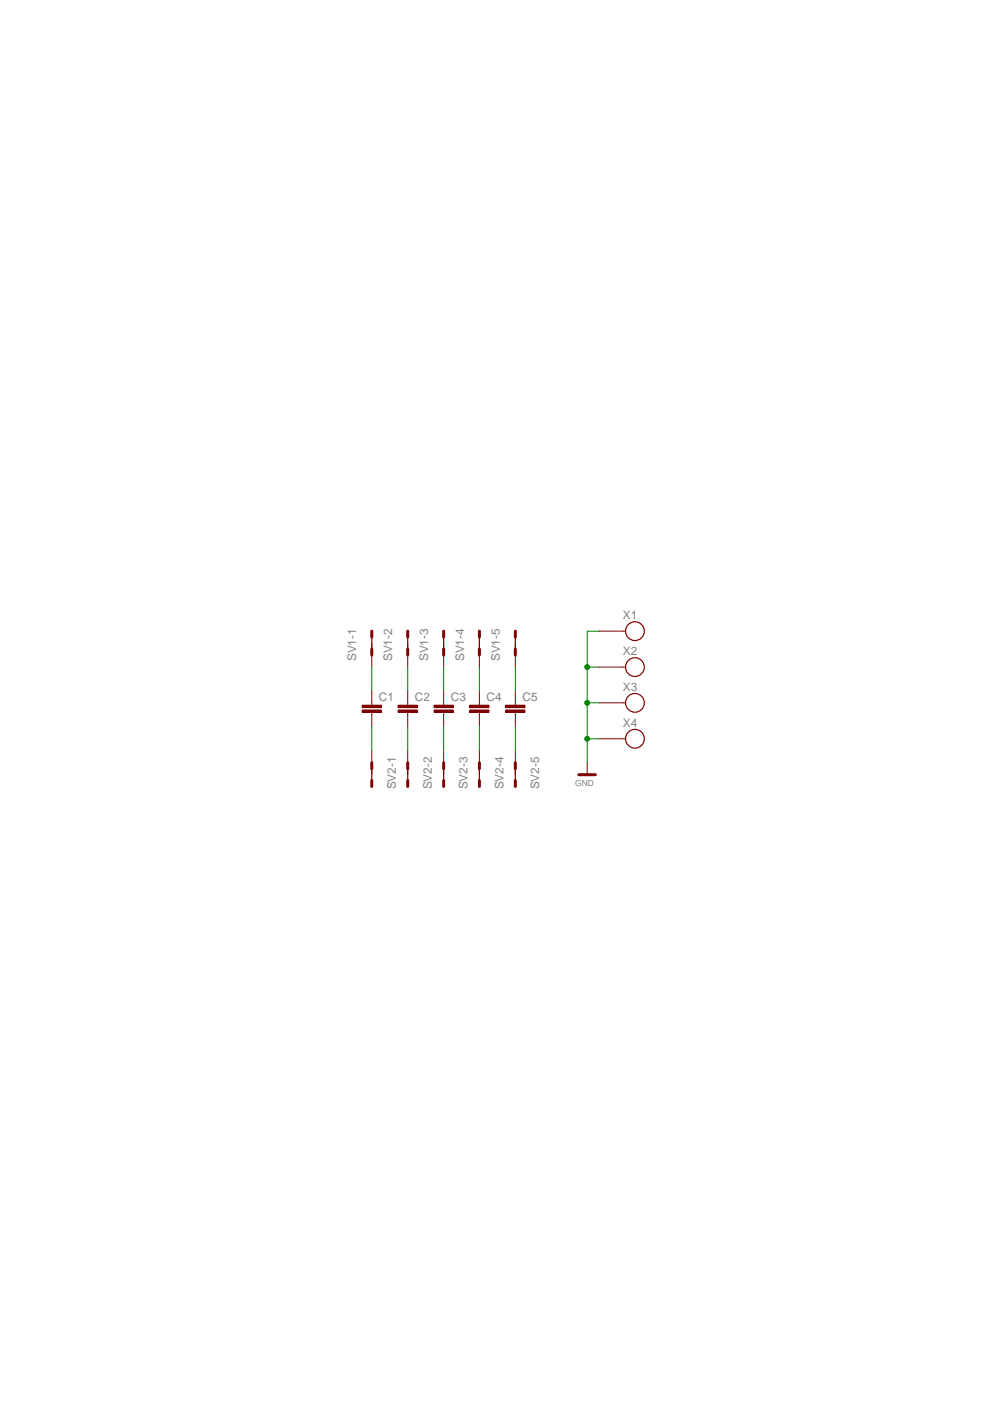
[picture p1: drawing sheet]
<svg xmlns="http://www.w3.org/2000/svg" width="210mm" height="297mm" viewBox="0 0 210 297" stroke-linecap="round" stroke-linejoin="round" font-family="sans-serif">
<g fill="none" stroke="#800000" stroke-width=".25">
<path d="M78.8 133.8v5.1M86.4 133.8v5.1M94.1 133.8v5.1M101.6 133.8v5.1M109.3 133.8v5.1M78.8 161.7v5.1M86.4 161.7v5.1M94.1 161.7v5.1M101.6 161.7v5.1M109.3 161.7v5.1"/>
<circle cx="134.6" cy="133.8" r="1.99"/>
<circle cx="134.6" cy="141.4" r="1.99"/>
<circle cx="134.6" cy="156.6" r="1.99"/>
<circle cx="134.6" cy="149" r="1.99"/>
</g>
<g fill="none" stroke="#800000" stroke-width=".21">
<path d="M78.8 136.4v5M86.4 136.4v5M94.1 136.4v5M101.6 136.4v5M109.3 136.4v5M127 133.8h5.6M78.8 149v.5M78.8 151v.6M78.8 159.2v5.1M86.4 159.2v5.1M94.1 159.2v5.1M101.6 159.2v5.1"/>
<path d="M109.3 159.2v5.1M127 141.4h5.6M127 149h5.6M127 156.6h5.6M124.5 161.7v2.6"/>
</g>
<g fill="none" stroke="#800000" stroke-width=".63">
<path d="M78.8 133.8v1.3M78.8 137.6v1.3M86.4 133.8v1.3M86.4 137.6v1.3M94.1 133.8v1.3M94.1 137.6v1.3M101.6 133.8v1.3M101.6 137.6v1.3M109.3 133.8v1.3M109.3 137.6v1.3M78.8 161.7v1.3M78.8 165.5v1.3"/>
<path d="M86.4 161.7v1.3M86.4 165.5v1.3M94.1 161.7v1.3M94.1 165.5v1.3M101.6 161.7v1.3M101.6 165.5v1.3M109.3 161.7v1.3M109.3 165.5v1.3M122.7 164.3h3.5"/>
</g>
<path d="M76.8 150.5h4.1v.5h-4.1z" fill-rule="evenodd" fill="#800000"/>
<path d="M76.8 150.5h4.1v.5h-4.1z" fill="none" stroke="#800000" stroke-width=".21"/>
<path d="M76.8 149.5h4.1v.5h-4.1z" fill-rule="evenodd" fill="#800000"/>
<path d="M76.8 149.5h4.1v.5h-4.1zM78.8 146.5v2.5M78.8 151.6v2.5M86.4 149v.5M86.4 151v.6" fill="none" stroke="#800000" stroke-width=".21"/>
<path d="M84.4 150.5h4.1v.5h-4.1z" fill-rule="evenodd" fill="#800000"/>
<path d="M84.4 150.5h4.1v.5h-4.1z" fill="none" stroke="#800000" stroke-width=".21"/>
<path d="M84.4 149.5h4.1v.5h-4.1z" fill-rule="evenodd" fill="#800000"/>
<path d="M84.4 149.5h4.1v.5h-4.1zM86.4 146.5v2.5M86.4 151.6v2.5M94.1 149v.5M94.1 151v.6" fill="none" stroke="#800000" stroke-width=".21"/>
<path d="M92 150.5h4.1v.5h-4.1z" fill-rule="evenodd" fill="#800000"/>
<path d="M92 150.5h4.1v.5h-4.1z" fill="none" stroke="#800000" stroke-width=".21"/>
<path d="M92 149.5h4.1v.5h-4.1z" fill-rule="evenodd" fill="#800000"/>
<path d="M92 149.5h4.1v.5h-4.1zM94.1 146.5v2.5M94.1 151.6v2.5M101.6 149v.5M101.6 151v.6" fill="none" stroke="#800000" stroke-width=".21"/>
<path d="M99.6 150.5h4.1v.5h-4.1z" fill-rule="evenodd" fill="#800000"/>
<path d="M99.6 150.5h4.1v.5h-4.1z" fill="none" stroke="#800000" stroke-width=".21"/>
<path d="M99.6 149.5h4.1v.5h-4.1z" fill-rule="evenodd" fill="#800000"/>
<path d="M99.6 149.5h4.1v.5h-4.1zM101.6 146.5v2.5M101.6 151.6v2.5M109.3 149v.5M109.3 151v.6" fill="none" stroke="#800000" stroke-width=".21"/>
<path d="M107.2 150.5h4.1v.5h-4.1z" fill-rule="evenodd" fill="#800000"/>
<path d="M107.2 150.5h4.1v.5h-4.1z" fill="none" stroke="#800000" stroke-width=".21"/>
<path d="M107.2 149.5h4.1v.5h-4.1z" fill-rule="evenodd" fill="#800000"/>
<path d="M107.2 149.5h4.1v.5h-4.1zM109.3 146.5v2.5M109.3 151.6v2.5" fill="none" stroke="#800000" stroke-width=".21"/>
<path d="M127 133.8h-2.5v27.9M78.8 141.4v5.1M86.4 141.4v5.1M94.1 141.4v5.1M101.6 141.4v5.1M124.5 141.4h2.5M124.5 149h2.5M124.5 156.6h2.5" fill="none" stroke="#008000" stroke-width=".21"/>
<circle cx="124.5" cy="156.6" r=".51" fill="#008000"/>
<circle cx="124.5" cy="156.6" r=".51" fill="none" stroke="#008000" stroke-width=".21"/>
<circle cx="124.5" cy="149" r=".51" fill="#008000"/>
<circle cx="124.5" cy="149" r=".51" fill="none" stroke="#008000" stroke-width=".21"/>
<circle cx="124.5" cy="141.4" r=".51" fill="#008000"/>
<g fill="none" stroke="#008000" stroke-width=".21">
<path d="M78.8 154.1v5.1M86.4 154.1v5.1M94.1 154.1v5.1M101.6 154.1v5.1M109.3 141.4v5.1M109.3 154.1v5.1"/>
<circle cx="124.5" cy="141.4" r=".51"/>
</g>
<g font-size="2.5" fill="#808080">
<text x="132.1" y="131.3">X1</text>
<text x="75.5" y="140.2" transform="rotate(-90 75.5 140.2)">SV1-1</text>
<text x="83.1" y="140.2" transform="rotate(-90 83.1 140.2)">SV1-2</text>
<text x="90.8" y="140.2" transform="rotate(-90 90.8 140.2)">SV1-3</text>
<text x="98.4" y="140.2" transform="rotate(-90 98.4 140.2)">SV1-4</text>
<text x="106" y="140.2" transform="rotate(-90 106 140.2)">SV1-5</text>
<text x="132.1" y="138.9">X2</text>
<text x="80.3" y="148.6">C1</text>
<text x="88" y="148.6">C2</text>
<text x="95.6" y="148.6">C3</text>
<text x="103.2" y="148.6">C4</text>
<text x="110.8" y="148.6">C5</text>
<text x="132.1" y="146.5">X3</text>
<text x="132.1" y="154.1">X4</text>
<text x="83.9" y="167.4" transform="rotate(-90 83.9 167.4)">SV2-1</text>
<text x="91.5" y="167.4" transform="rotate(-90 91.5 167.4)">SV2-2</text>
<text x="99.1" y="167.4" transform="rotate(-90 99.1 167.4)">SV2-3</text>
<text x="106.7" y="167.4" transform="rotate(-90 106.7 167.4)">SV2-4</text>
<text x="114.3" y="167.4" transform="rotate(-90 114.3 167.4)">SV2-5</text>
</g>
<text font-size="1.8" fill="#808080" x="122" y="166.8">GND</text>
</svg>
